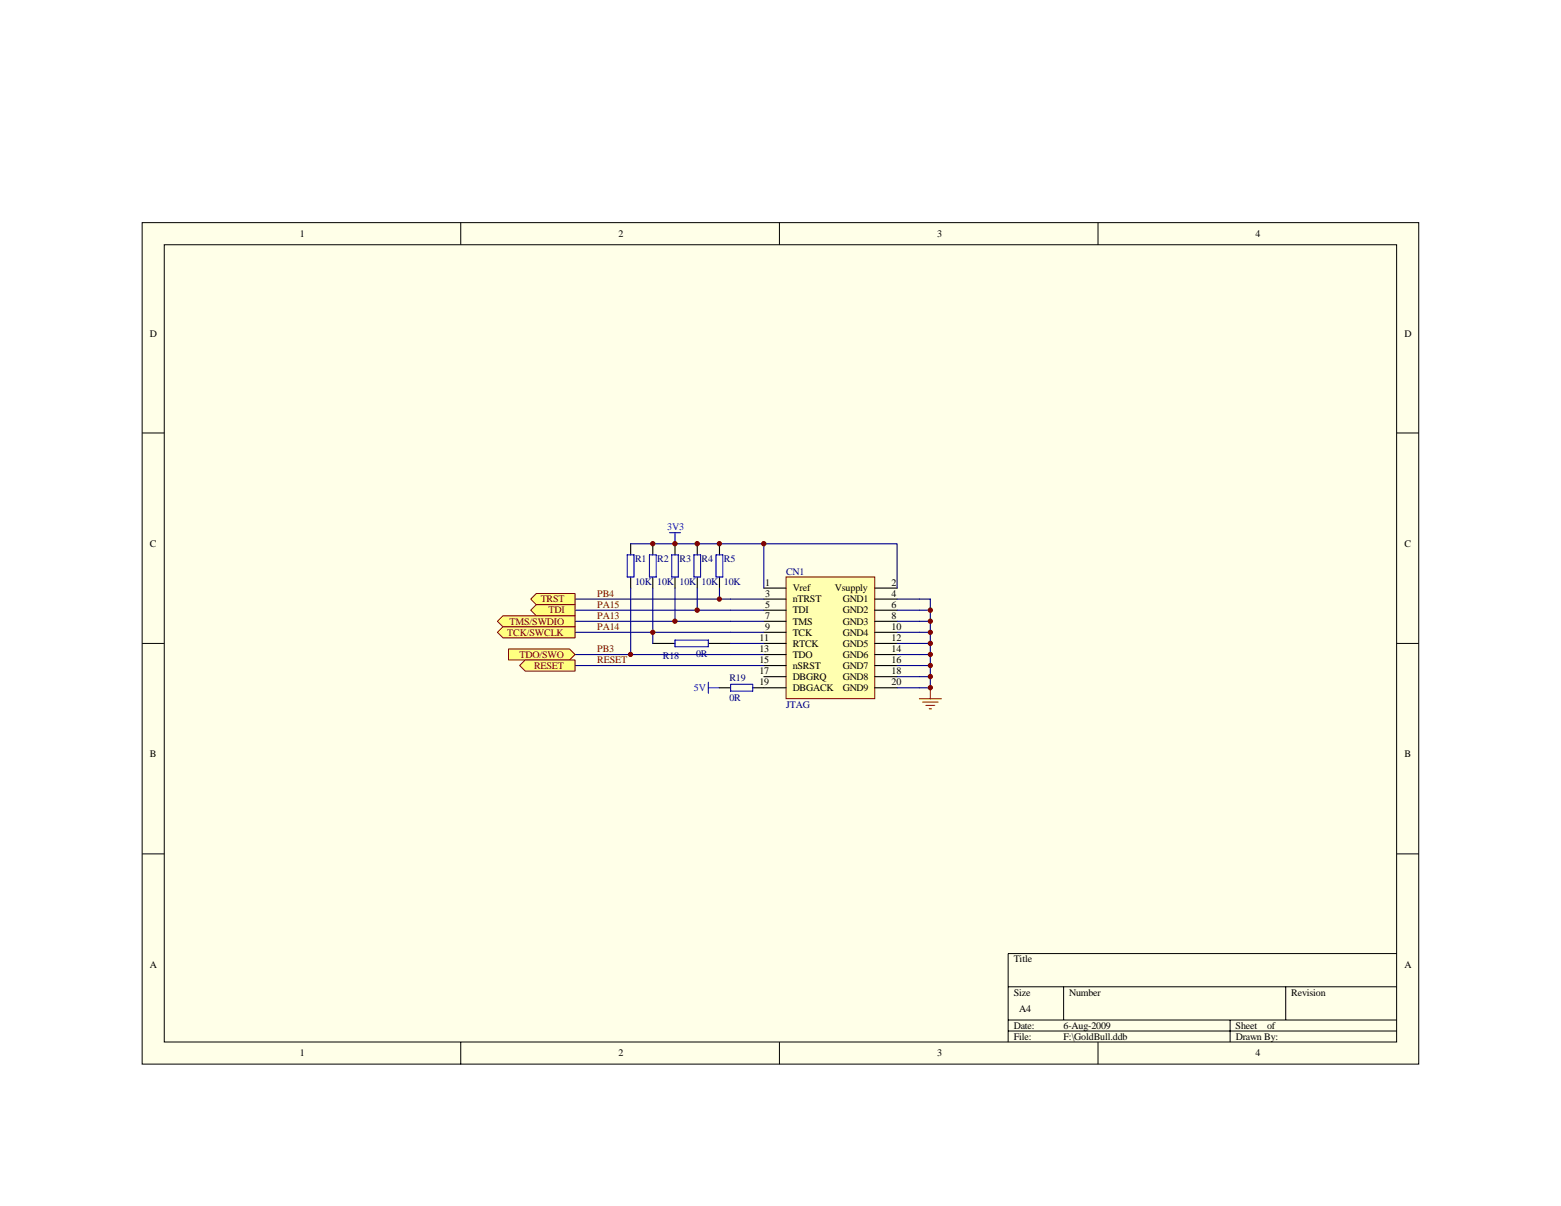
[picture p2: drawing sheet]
<svg xmlns="http://www.w3.org/2000/svg" width="279mm" height="216mm" viewBox="0 0 279 216" stroke-linecap="round" stroke-linejoin="round" font-family="sans-serif">
<path d="M25.4 39.9h228.5v150.6h-228.5z" fill="#ffffe8"/>
<g fill="none" stroke="#000" stroke-width=".18">
<path d="M25.4 39.9h228.5v150.6h-228.5zM82.5 39.9v3.9M139.5 39.9v3.9M196.5 39.9v3.9M29.4 43.8h220.6v142.7h-220.6zM25.4 77.5h4M250 77.5h4M25.4 115.2h4M250 115.2h4M25.4 152.9h4M250 152.9h4M180.4 176.7h69.6"/>
<path d="M190.4 176.7v5.9M230.1 176.7v5.9M250 170.7h-69.6v15.9M82.5 186.6v3.9M139.5 186.6v3.9M180.4 182.6h69.6M180.4 184.6h69.6M196.5 186.6v3.9M220.2 182.6v4"/>
</g>
<path d="M140.7 103.3h15.9v21.8h-15.9z" fill="#ffffb0"/>
<path d="M140.7 103.3h15.9v21.8h-15.9z" fill="none" stroke="#800000" stroke-width=".18"/>
<g fill="none" stroke="#000" stroke-width=".2">
<path d="M112.9 97.3v2M116.8 97.3v2M120.8 97.3v2M124.8 97.3v2M128.8 97.3v2M112.9 103.3v2M116.8 115.2h4M116.8 103.3v2M120.8 103.3v2M124.8 103.3v2M126.8 115.2h4M128.8 103.3v2"/>
<path d="M136.7 105.3h4M136.7 107.3h4M136.7 109.2h4M136.7 111.2h4M136.7 113.2h4M136.7 115.2h4M136.7 117.2h4M136.7 119.1h4M156.6 105.3h4M156.6 107.3h4M156.6 109.2h4M156.6 111.2h4"/>
<path d="M156.6 113.2h4M156.6 115.2h4M156.6 117.2h4M156.6 119.1h4M128.8 123.1h2M134.7 123.1h6M136.7 121.1h4M156.6 121.1h4M156.6 123.1h4"/>
</g>
<g fill="none" stroke="#000080" stroke-width=".2">
<path d="M112.9 97.3h47.7v8M136.7 97.3v8M102.9 107.3h25.9M102.9 109.2h21.9M102.9 111.2h17.9M102.9 117.2h10M102.9 119.1h33.8M112.9 105.3v11.9h23.8M116.8 105.3v7.9h-13.9M120.8 105.3v5.9h15.9M124.8 105.3v3.9h11.9M128.8 105.3v2h7.9"/>
<path d="M130.8 115.2h5.9M136.7 113.2h-19.9v2M160.6 107.3h5.9v15.8h-5.9M160.6 109.2h5.9M160.6 111.2h5.9M160.6 113.2h5.9M160.6 115.2h5.9M160.6 117.2h5.9M160.6 119.1h5.9M160.6 121.1h5.9"/>
</g>
<path d="M164.5 125.1h4M165.1 125.7h2.8M165.7 126.3h1.6M166.3 126.9h.4M166.5 123.1v2" fill="none" stroke="#f00" stroke-width=".2"/>
<path d="M112.3 99.3h1.2v4h-1.2zM116.2 99.3h1.3v4h-1.3zM119.8 95.4h2M120.2 99.3h1.2v4h-1.2zM120.8 95.4v1.9M124.2 99.3h1.2v4h-1.2zM128.2 99.3h1.2v4h-1.2zM120.8 114.6h6v1.2h-6zM126.8 122.1v2M126.8 123.1h2M130.8 122.5h3.9v1.2h-3.9z" fill="none" stroke="#00f" stroke-width=".2"/>
<g fill="#ffff80" stroke="#800000" stroke-width=".18">
<path d="M95 107.3l1-1h6.9v1.9h-6.9z" fill-rule="evenodd"/>
<path d="M95 109.2l1-1h6.9v2h-6.9z" fill-rule="evenodd"/>
<path d="M89 111.2l1-1h12.9v2h-12.9z" fill-rule="evenodd"/>
<path d="M90 112.2h12.9v2h-12.9l-1-1z" fill-rule="evenodd"/>
<path d="M91 116.2h10.9l1 1-1 1h-10.9z" fill-rule="evenodd"/>
<path d="M93 119.1l1-.9h8.9v1.9h-8.9z" fill-rule="evenodd"/>
</g>
<g fill="#800000" stroke="#800000" stroke-width=".18">
<circle cx="166.5" cy="123.1" r=".38"/>
<circle cx="166.5" cy="109.2" r=".39"/>
<circle cx="166.5" cy="111.2" r=".38"/>
<circle cx="166.5" cy="113.2" r=".38"/>
<circle cx="166.5" cy="115.2" r=".39"/>
<circle cx="166.5" cy="117.2" r=".38"/>
<circle cx="166.5" cy="119.1" r=".38"/>
<circle cx="166.5" cy="121.1" r=".39"/>
<circle cx="116.8" cy="113.2" r=".38"/>
<circle cx="120.8" cy="97.3" r=".39"/>
<circle cx="116.8" cy="97.3" r=".39"/>
<circle cx="128.8" cy="97.3" r=".39"/>
<circle cx="124.8" cy="97.3" r=".39"/>
<circle cx="128.8" cy="107.2" r=".38"/>
<circle cx="124.8" cy="109.2" r=".39"/>
<circle cx="120.8" cy="111.2" r=".39"/>
<circle cx="112.9" cy="117.2" r=".38"/>
<circle cx="136.7" cy="97.3" r=".39"/>
</g>
<g font-size="1.8">
<text x="53.7" y="42.4">1</text>
<text x="110.7" y="42.4">2</text>
<text x="167.7" y="42.4">3</text>
<text x="224.7" y="42.4">4</text>
<text x="26.8" y="60.3">D</text>
<text x="251.4" y="60.3">D</text>
<text x="26.8" y="97.9">C</text>
<text x="251.4" y="97.9">C</text>
<text x="136.9" y="104.9">1</text>
<text x="136.9" y="106.8">3</text>
<text x="141.9" y="105.9">Vref</text>
<text x="141.9" y="107.8">nTRST</text>
<text x="149.4" y="105.9">Vsupply</text>
<text x="150.8" y="107.8">GND1</text>
<text x="159.6" y="104.9">2</text>
<text x="159.6" y="106.8">4</text>
<text x="136.9" y="108.8">5</text>
<text x="136.9" y="110.8">7</text>
<text x="136.9" y="112.8">9</text>
<text x="141.9" y="109.8">TDI</text>
<text x="141.9" y="111.8">TMS</text>
<text x="141.9" y="113.8">TCK</text>
<text x="150.8" y="109.8">GND2</text>
<text x="150.8" y="111.8">GND3</text>
<text x="150.8" y="113.8">GND4</text>
<text x="159.6" y="108.8">6</text>
<text x="159.6" y="110.8">8</text>
<text x="159.6" y="112.8">10</text>
<text x="135.9" y="114.8">11</text>
<text x="135.9" y="116.8">13</text>
<text x="135.9" y="118.7">15</text>
<text x="141.9" y="115.8">RTCK</text>
<text x="141.9" y="117.8">TDO</text>
<text x="141.9" y="119.7">nSRST</text>
<text x="150.8" y="115.8">GND5</text>
<text x="150.8" y="117.8">GND6</text>
<text x="150.8" y="119.7">GND7</text>
<text x="159.6" y="114.8">12</text>
<text x="159.6" y="116.8">14</text>
<text x="159.6" y="118.7">16</text>
<text x="135.9" y="120.7">17</text>
<text x="135.9" y="122.7">19</text>
<text x="141.9" y="121.7">DBGRQ</text>
<text x="141.9" y="123.7">DBGACK</text>
<text x="150.8" y="121.7">GND8</text>
<text x="150.8" y="123.7">GND9</text>
<text x="159.6" y="120.7">18</text>
<text x="159.6" y="122.7">20</text>
<text x="26.8" y="135.6">B</text>
<text x="251.4" y="135.6">B</text>
<text x="26.8" y="173.2">A</text>
<text x="181.4" y="172.3">Title</text>
<text x="251.4" y="173.2">A</text>
<text x="181.4" y="178.2">Size</text>
<text x="191.4" y="178.2">Number</text>
<text x="231.1" y="178.2">Revision</text>
<text x="181.4" y="184.2">Date:</text>
<text x="182.4" y="181.2">A4</text>
<text x="190.4" y="184.2">6-Aug-2009</text>
<text x="221.2" y="184.2">Sheet</text>
<text x="226.8" y="184.2">of</text>
<text x="53.7" y="189.1">1</text>
<text x="110.7" y="189.1">2</text>
<text x="167.7" y="189.1">3</text>
<text x="181.4" y="186.1">File:</text>
<text x="190.4" y="186.1">F:\GoldBull.ddb</text>
<text x="221.2" y="186.1">Drawn By:</text>
<text x="224.7" y="189.1">4</text>
</g>
<g font-size="1.8" fill="#00f">
<text x="119.4" y="95">3V3</text>
<text x="124.2" y="123.7">5V</text>
</g>
<g font-size="1.8" fill="#000080">
<text x="113.7" y="100.7">R1</text>
<text x="117.6" y="100.7">R2</text>
<text x="121.6" y="100.7">R3</text>
<text x="125.6" y="100.7">R4</text>
<text x="129.6" y="100.7">R5</text>
<text x="113.7" y="104.7">10K 10K 10K 10K 10K</text>
<text x="140.7" y="102.9">CN1</text>
<text x="118.6" y="117.9">R18</text>
<text x="124.6" y="117.5">0R</text>
<text x="130.6" y="121.9">R19</text>
<text x="130.6" y="125.5">0R</text>
<text x="140.7" y="126.7">JTAG</text>
</g>
<g font-size="1.8" fill="#800000">
<text x="96.8" y="107.8">TRST</text>
<text x="106.9" y="106.8">PB4</text>
<text x="90.8" y="113.8">TCK/SWCLK</text>
<text x="91.2" y="111.8">TMS/SWDIO</text>
<text x="98.2" y="109.8">TDI</text>
<text x="106.9" y="108.8">PA15</text>
<text x="106.9" y="110.8">PA13</text>
<text x="106.9" y="112.8">PA14</text>
<text x="93" y="117.8">TDO/SWO</text>
<text x="95.6" y="119.7">RESET</text>
<text x="106.9" y="116.8">PB3</text>
<text x="106.9" y="118.7">RESET</text>
</g>
</svg>
